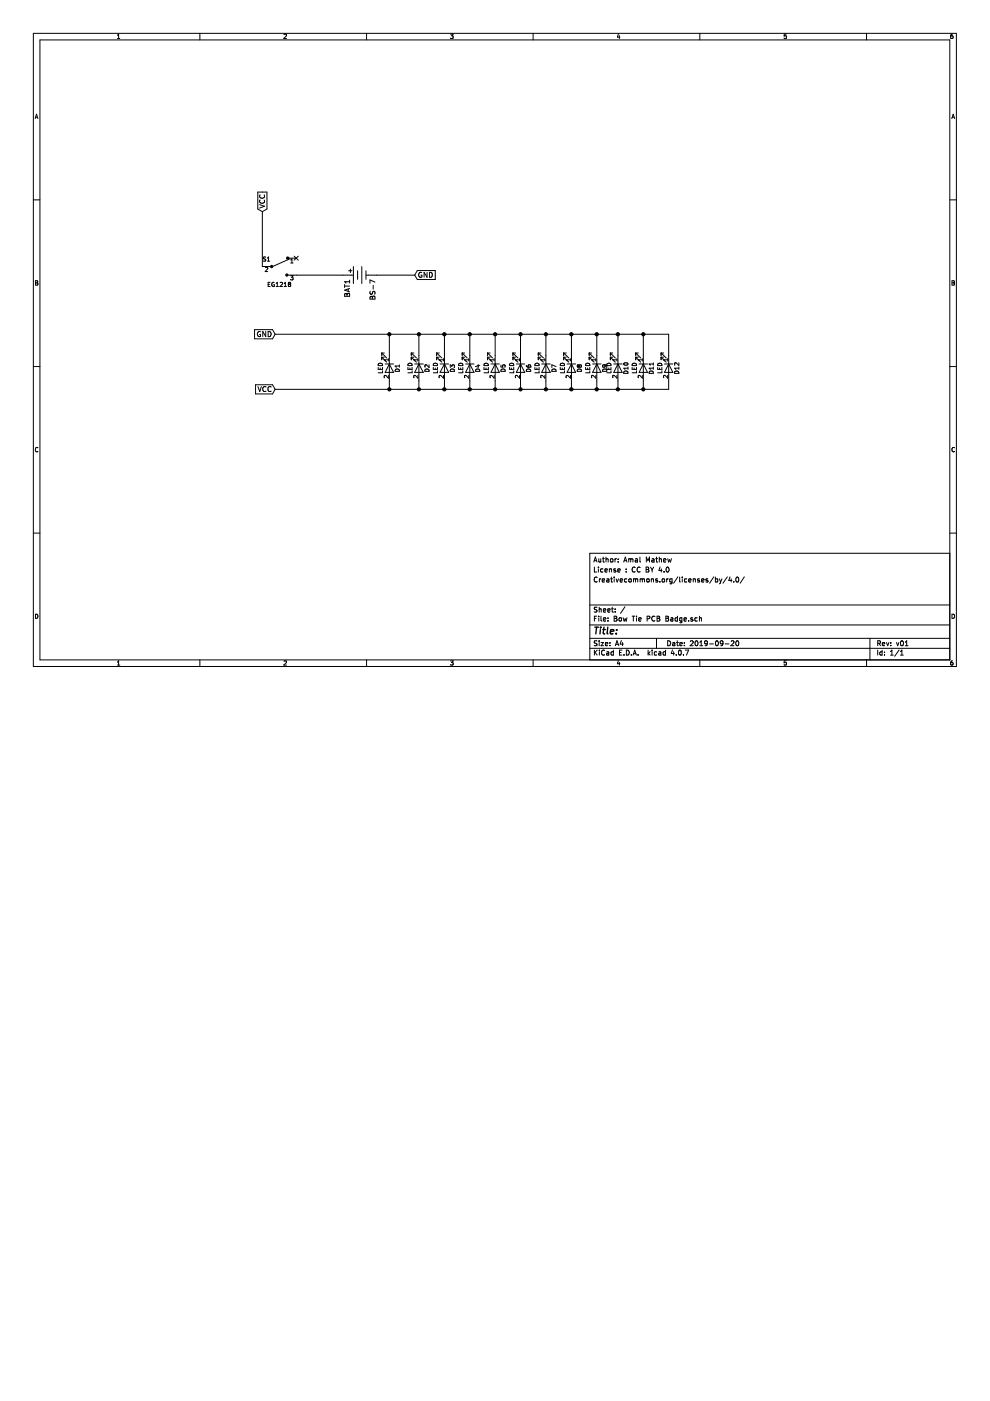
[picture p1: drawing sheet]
EESchema Schematic File Version 2
LIBS:power
LIBS:device
LIBS:switches
LIBS:relays
LIBS:motors
LIBS:transistors
LIBS:conn
LIBS:linear
LIBS:regul
LIBS:74xx
LIBS:cmos4000
LIBS:adc-dac
LIBS:memory
LIBS:xilinx
LIBS:microcontrollers
LIBS:dsp
LIBS:microchip
LIBS:analog_switches
LIBS:motorola
LIBS:texas
LIBS:intel
LIBS:audio
LIBS:interface
LIBS:digital-audio
LIBS:philips
LIBS:display
LIBS:cypress
LIBS:siliconi
LIBS:opto
LIBS:atmel
LIBS:contrib
LIBS:valves
LIBS:dk_Slide-Switches
LIBS:dk_Battery-Holders-Clips-Contacts
EELAYER 25 0
EELAYER END
$Descr A4 11693 8268
encoding utf-8
Sheet 1 1
Title ""
Date "2019-09-20"
Rev "v01"
Comp ""
Comment1 ""
Comment2 "Creativecommons.org/licenses/by/4.0/"
Comment3 "License : CC BY 4.0"
Comment4 "Author: Amal Mathew"
$EndDescr
$Comp
L LED D1
U 1 1
P 4600 4350
F 0 "D1" H 4600 4450 50  0000 C CNN
F 1 "LED" H 4600 4250 50  0000 C CNN
F 2 "LEDs:LED_1206_HandSoldering" H 4600 4350 50  0001 C CNN
F 3 "" H 4600 4350 50  0001 C CNN
	1    4600 4350
	0    1    1    0   
$EndComp
$Comp
L LED D2
U 1 1
P 4950 4350
F 0 "D2" H 4950 4450 50  0000 C CNN
F 1 "LED" H 4950 4250 50  0000 C CNN
F 2 "LEDs:LED_1206_HandSoldering" H 4950 4350 50  0001 C CNN
F 3 "" H 4950 4350 50  0001 C CNN
	1    4950 4350
	0    1    1    0   
$EndComp
$Comp
L LED D3
U 1 1
P 5250 4350
F 0 "D3" H 5250 4450 50  0000 C CNN
F 1 "LED" H 5250 4250 50  0000 C CNN
F 2 "LEDs:LED_1206_HandSoldering" H 5250 4350 50  0001 C CNN
F 3 "" H 5250 4350 50  0001 C CNN
	1    5250 4350
	0    1    1    0   
$EndComp
$Comp
L LED D4
U 1 1
P 5550 4350
F 0 "D4" H 5550 4450 50  0000 C CNN
F 1 "LED" H 5550 4250 50  0000 C CNN
F 2 "LEDs:LED_1206_HandSoldering" H 5550 4350 50  0001 C CNN
F 3 "" H 5550 4350 50  0001 C CNN
	1    5550 4350
	0    1    1    0   
$EndComp
$Comp
L LED D5
U 1 1
P 5850 4350
F 0 "D5" H 5850 4450 50  0000 C CNN
F 1 "LED" H 5850 4250 50  0000 C CNN
F 2 "LEDs:LED_1206_HandSoldering" H 5850 4350 50  0001 C CNN
F 3 "" H 5850 4350 50  0001 C CNN
	1    5850 4350
	0    1    1    0   
$EndComp
$Comp
L LED D6
U 1 1
P 6150 4350
F 0 "D6" H 6150 4450 50  0000 C CNN
F 1 "LED" H 6150 4250 50  0000 C CNN
F 2 "LEDs:LED_1206_HandSoldering" H 6150 4350 50  0001 C CNN
F 3 "" H 6150 4350 50  0001 C CNN
	1    6150 4350
	0    1    1    0   
$EndComp
$Comp
L LED D7
U 1 1
P 6450 4350
F 0 "D7" H 6450 4450 50  0000 C CNN
F 1 "LED" H 6450 4250 50  0000 C CNN
F 2 "LEDs:LED_1206_HandSoldering" H 6450 4350 50  0001 C CNN
F 3 "" H 6450 4350 50  0001 C CNN
	1    6450 4350
	0    1    1    0   
$EndComp
$Comp
L LED D8
U 1 1
P 6750 4350
F 0 "D8" H 6750 4450 50  0000 C CNN
F 1 "LED" H 6750 4250 50  0000 C CNN
F 2 "LEDs:LED_1206_HandSoldering" H 6750 4350 50  0001 C CNN
F 3 "" H 6750 4350 50  0001 C CNN
	1    6750 4350
	0    1    1    0   
$EndComp
$Comp
L LED D9
U 1 1
P 7050 4350
F 0 "D9" H 7050 4450 50  0000 C CNN
F 1 "LED" H 7050 4250 50  0000 C CNN
F 2 "LEDs:LED_1206_HandSoldering" H 7050 4350 50  0001 C CNN
F 3 "" H 7050 4350 50  0001 C CNN
	1    7050 4350
	0    1    1    0   
$EndComp
$Comp
L LED D10
U 1 1
P 7300 4350
F 0 "D10" H 7300 4450 50  0000 C CNN
F 1 "LED" H 7300 4250 50  0000 C CNN
F 2 "LEDs:LED_1206_HandSoldering" H 7300 4350 50  0001 C CNN
F 3 "" H 7300 4350 50  0001 C CNN
	1    7300 4350
	0    1    1    0   
$EndComp
$Comp
L LED D11
U 1 1
P 7600 4350
F 0 "D11" H 7600 4450 50  0000 C CNN
F 1 "LED" H 7600 4250 50  0000 C CNN
F 2 "LEDs:LED_1206_HandSoldering" H 7600 4350 50  0001 C CNN
F 3 "" H 7600 4350 50  0001 C CNN
	1    7600 4350
	0    1    1    0   
$EndComp
$Comp
L LED D12
U 1 1
P 7900 4350
F 0 "D12" H 7900 4450 50  0000 C CNN
F 1 "LED" H 7900 4250 50  0000 C CNN
F 2 "LEDs:LED_1206_HandSoldering" H 7900 4350 50  0001 C CNN
F 3 "" H 7900 4350 50  0001 C CNN
	1    7900 4350
	0    1    1    0   
$EndComp
$Comp
L BS-7 BAT1
U 1 1
P 4250 3250
F 0 "BAT1" H 4200 3400 60  0000 R CNN
F 1 "BS-7" H 4200 3100 60  0000 R CNN
F 2 "digikey-footprints:Battery_Holder_Coin_2032_BS-7" H 4450 3450 60  0001 L CNN
F 3 "http://www.memoryprotectiondevices.com/datasheets/BS-7-datasheet.pdf" V 4450 3550 60  0001 L CNN
F 4 "BS-7-ND" H 4450 3650 60  0001 L CNN "Digi-Key_PN"
F 5 "BS-7" H 4450 3750 60  0001 L CNN "MPN"
F 6 "Battery Products" H 4450 3850 60  0001 L CNN "Category"
F 7 "Battery Holders, Clips, Contacts" H 4450 3950 60  0001 L CNN "Family"
F 8 "http://www.memoryprotectiondevices.com/datasheets/BS-7-datasheet.pdf" H 4450 4050 60  0001 L CNN "DK_Datasheet_Link"
F 9 "/product-detail/en/mpd-memory-protection-devices/BS-7/BS-7-ND/389447" H 4450 4150 60  0001 L CNN "DK_Detail_Page"
F 10 "HOLDER COINCELL 2032 RETAINRCLIP" H 4450 4250 60  0001 L CNN "Description"
F 11 "MPD (Memory Protection Devices)" H 4450 4350 60  0001 L CNN "Manufacturer"
F 12 "Active" H 4450 4450 60  0001 L CNN "Status"
	1    4250 3250
	0    -1   -1   0   
$EndComp
$Comp
L EG1218 S1
U 1 1
P 3300 3150
F 0 "S1" H 3150 3240 50  0000 C CNN
F 1 "EG1218" H 3300 2940 50  0000 C CNN
F 2 "digikey-footprints:Switch_Slide_11.6x4mm_EG1218" H 3500 3350 50  0001 L CNN
F 3 "http://spec_sheets.e-switch.com/specs/P040040.pdf" H 3500 3450 60  0001 L CNN
F 4 "EG1903-ND" H 3500 3550 60  0001 L CNN "Digi-Key_PN"
F 5 "EG1218" H 3500 3650 60  0001 L CNN "MPN"
F 6 "Switches" H 3500 3750 60  0001 L CNN "Category"
F 7 "Slide Switches" H 3500 3850 60  0001 L CNN "Family"
F 8 "http://spec_sheets.e-switch.com/specs/P040040.pdf" H 3500 3950 60  0001 L CNN "DK_Datasheet_Link"
F 9 "/product-detail/en/e-switch/EG1218/EG1903-ND/101726" H 3500 4050 60  0001 L CNN "DK_Detail_Page"
F 10 "SWITCH SLIDE SPDT 200MA 30V" H 3500 4150 60  0001 L CNN "Description"
F 11 "E-Switch" H 3500 4250 60  0001 L CNN "Manufacturer"
F 12 "Active" H 3500 4350 60  0001 L CNN "Status"
	1    3300 3150
	1    0    0    -1  
$EndComp
Wire Wire Line
	3500 3250 4050 3250
Text GLabel 4900 3250 2    60   Input ~ 0
GND
Text GLabel 3100 2500 1    60   Input ~ 0
VCC
Wire Wire Line
	4900 3250 4450 3250
Wire Wire Line
	3100 2500 3100 3150
Text GLabel 3250 4600 0    60   Input ~ 0
VCC
Text GLabel 3250 3950 0    60   Input ~ 0
GND
Wire Wire Line
	3250 4600 7900 4600
Wire Wire Line
	4600 4600 4600 4500
Wire Wire Line
	4600 4200 4600 3950
Wire Wire Line
	3250 3950 7900 3950
Wire Wire Line
	4950 3950 4950 4200
Connection ~ 4600 3950
Wire Wire Line
	4950 4600 4950 4500
Connection ~ 4600 4600
Wire Wire Line
	5250 4600 5250 4500
Connection ~ 4950 4600
Wire Wire Line
	5250 3950 5250 4200
Connection ~ 4950 3950
Wire Wire Line
	5550 4600 5550 4500
Connection ~ 5250 4600
Wire Wire Line
	5550 3950 5550 4200
Connection ~ 5250 3950
Wire Wire Line
	5850 3950 5850 4200
Connection ~ 5550 3950
Wire Wire Line
	5850 4600 5850 4500
Connection ~ 5550 4600
Wire Wire Line
	6150 4600 6150 4500
Connection ~ 5850 4600
Wire Wire Line
	6150 3950 6150 4200
Connection ~ 5850 3950
Wire Wire Line
	6450 3950 6450 4200
Connection ~ 6150 3950
Wire Wire Line
	6450 4600 6450 4500
Connection ~ 6150 4600
Wire Wire Line
	6750 4600 6750 4500
Connection ~ 6450 4600
Wire Wire Line
	6750 3950 6750 4200
Connection ~ 6450 3950
Wire Wire Line
	7050 4600 7050 4500
Connection ~ 6750 4600
Wire Wire Line
	7050 3950 7050 4200
Connection ~ 6750 3950
Wire Wire Line
	7300 3950 7300 4200
Connection ~ 7050 3950
Wire Wire Line
	7300 4600 7300 4500
Connection ~ 7050 4600
Wire Wire Line
	7600 4600 7600 4500
Connection ~ 7300 4600
Wire Wire Line
	7600 3950 7600 4200
Connection ~ 7300 3950
Wire Wire Line
	7900 3950 7900 4200
Connection ~ 7600 3950
Wire Wire Line
	7900 4600 7900 4500
Connection ~ 7600 4600
NoConn ~ 3500 3050
$EndSCHEMATC
